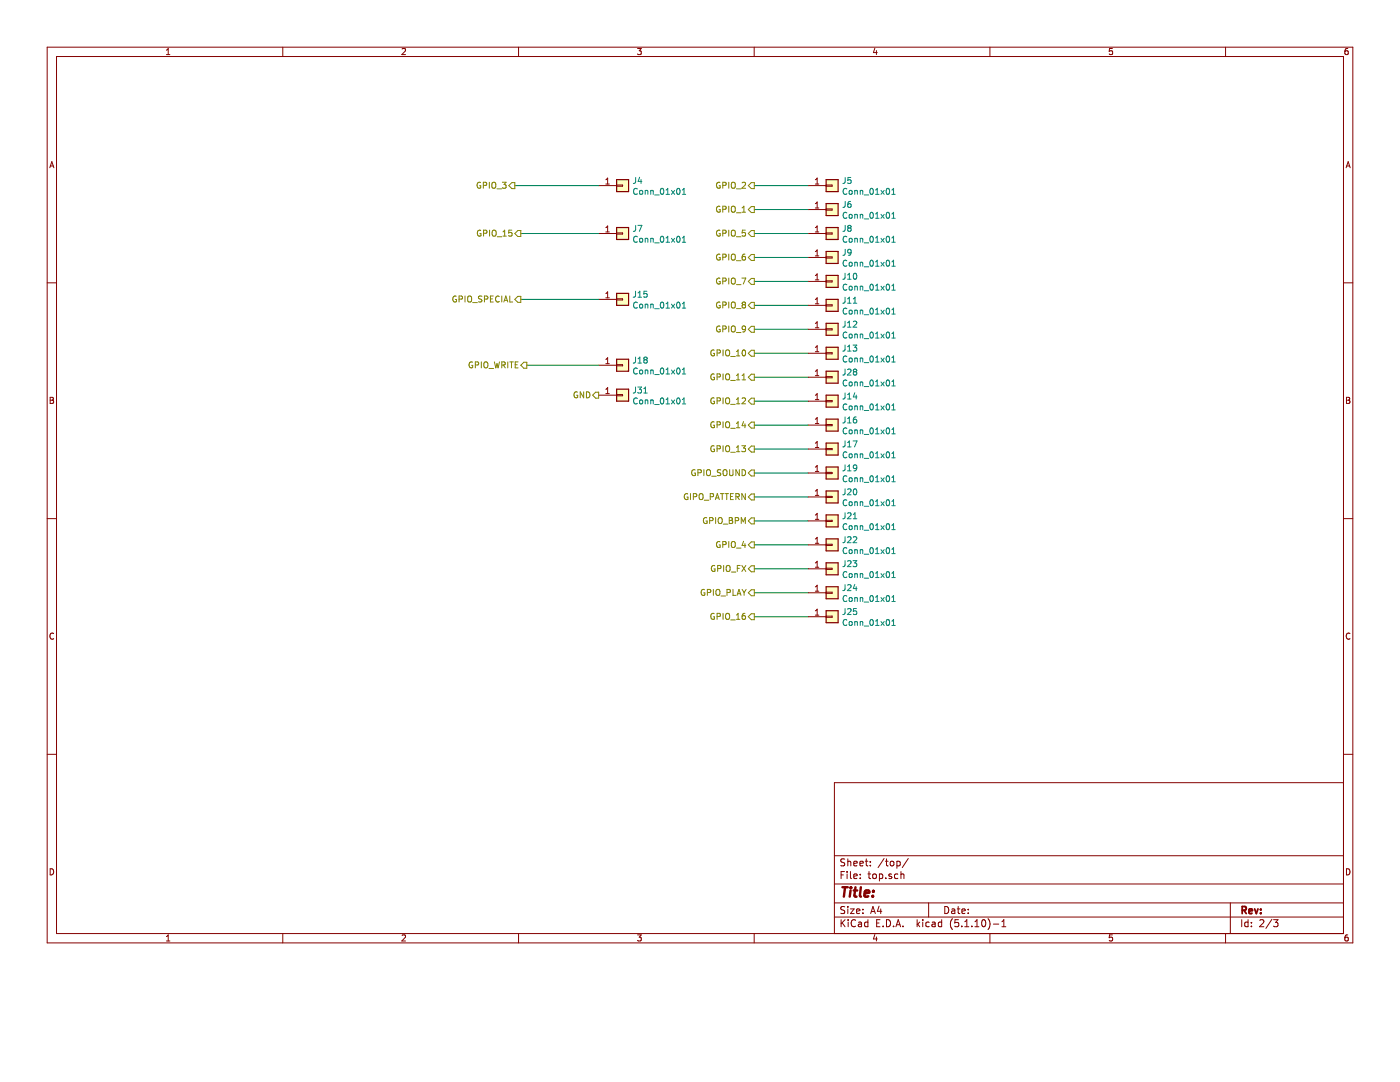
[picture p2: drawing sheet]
EESchema Schematic File Version 4
EELAYER 30 0
EELAYER END
$Descr A4 11693 8268
encoding utf-8
Sheet 2 3
Title ""
Date ""
Rev ""
Comp ""
Comment1 ""
Comment2 ""
Comment3 ""
Comment4 ""
$EndDescr
$Comp
L Connector_Generic:Conn_01x01 J5
U 1 1
P 6950 1550
F 0 "J5" H 7030 1592 50  0000 L CNN
F 1 "Conn_01x01" H 7030 1501 50  0000 L CNN
F 2 "Connector_Pin:Pin_D1.0mm_L10.0mm" H 6950 1550 50  0001 C CNN
F 3 "~" H 6950 1550 50  0001 C CNN
	1    6950 1550
	1    0    0    -1  
$EndComp
$Comp
L Connector_Generic:Conn_01x01 J6
U 1 1
P 6950 1750
F 0 "J6" H 7030 1792 50  0000 L CNN
F 1 "Conn_01x01" H 7030 1701 50  0000 L CNN
F 2 "Connector_Pin:Pin_D1.0mm_L10.0mm" H 6950 1750 50  0001 C CNN
F 3 "~" H 6950 1750 50  0001 C CNN
	1    6950 1750
	1    0    0    -1  
$EndComp
$Comp
L Connector_Generic:Conn_01x01 J8
U 1 1
P 6950 1950
F 0 "J8" H 7030 1992 50  0000 L CNN
F 1 "Conn_01x01" H 7030 1901 50  0000 L CNN
F 2 "Connector_Pin:Pin_D1.0mm_L10.0mm" H 6950 1950 50  0001 C CNN
F 3 "~" H 6950 1950 50  0001 C CNN
	1    6950 1950
	1    0    0    -1  
$EndComp
$Comp
L Connector_Generic:Conn_01x01 J9
U 1 1
P 6950 2150
F 0 "J9" H 7030 2192 50  0000 L CNN
F 1 "Conn_01x01" H 7030 2101 50  0000 L CNN
F 2 "Connector_Pin:Pin_D1.0mm_L10.0mm" H 6950 2150 50  0001 C CNN
F 3 "~" H 6950 2150 50  0001 C CNN
	1    6950 2150
	1    0    0    -1  
$EndComp
$Comp
L Connector_Generic:Conn_01x01 J10
U 1 1
P 6950 2350
F 0 "J10" H 7030 2392 50  0000 L CNN
F 1 "Conn_01x01" H 7030 2301 50  0000 L CNN
F 2 "Connector_Pin:Pin_D1.0mm_L10.0mm" H 6950 2350 50  0001 C CNN
F 3 "~" H 6950 2350 50  0001 C CNN
	1    6950 2350
	1    0    0    -1  
$EndComp
$Comp
L Connector_Generic:Conn_01x01 J11
U 1 1
P 6950 2550
F 0 "J11" H 7030 2592 50  0000 L CNN
F 1 "Conn_01x01" H 7030 2501 50  0000 L CNN
F 2 "Connector_Pin:Pin_D1.0mm_L10.0mm" H 6950 2550 50  0001 C CNN
F 3 "~" H 6950 2550 50  0001 C CNN
	1    6950 2550
	1    0    0    -1  
$EndComp
$Comp
L Connector_Generic:Conn_01x01 J12
U 1 1
P 6950 2750
F 0 "J12" H 7030 2792 50  0000 L CNN
F 1 "Conn_01x01" H 7030 2701 50  0000 L CNN
F 2 "Connector_Pin:Pin_D1.0mm_L10.0mm" H 6950 2750 50  0001 C CNN
F 3 "~" H 6950 2750 50  0001 C CNN
	1    6950 2750
	1    0    0    -1  
$EndComp
$Comp
L Connector_Generic:Conn_01x01 J13
U 1 1
P 6950 2950
F 0 "J13" H 7030 2992 50  0000 L CNN
F 1 "Conn_01x01" H 7030 2901 50  0000 L CNN
F 2 "Connector_Pin:Pin_D1.0mm_L10.0mm" H 6950 2950 50  0001 C CNN
F 3 "~" H 6950 2950 50  0001 C CNN
	1    6950 2950
	1    0    0    -1  
$EndComp
$Comp
L Connector_Generic:Conn_01x01 J28
U 1 1
P 6950 3150
F 0 "J28" H 7030 3192 50  0000 L CNN
F 1 "Conn_01x01" H 7030 3101 50  0000 L CNN
F 2 "Connector_Pin:Pin_D1.0mm_L10.0mm" H 6950 3150 50  0001 C CNN
F 3 "~" H 6950 3150 50  0001 C CNN
	1    6950 3150
	1    0    0    -1  
$EndComp
$Comp
L Connector_Generic:Conn_01x01 J14
U 1 1
P 6950 3350
F 0 "J14" H 7030 3392 50  0000 L CNN
F 1 "Conn_01x01" H 7030 3301 50  0000 L CNN
F 2 "Connector_Pin:Pin_D1.0mm_L10.0mm" H 6950 3350 50  0001 C CNN
F 3 "~" H 6950 3350 50  0001 C CNN
	1    6950 3350
	1    0    0    -1  
$EndComp
$Comp
L Connector_Generic:Conn_01x01 J16
U 1 1
P 6950 3550
F 0 "J16" H 7030 3592 50  0000 L CNN
F 1 "Conn_01x01" H 7030 3501 50  0000 L CNN
F 2 "Connector_Pin:Pin_D1.0mm_L10.0mm" H 6950 3550 50  0001 C CNN
F 3 "~" H 6950 3550 50  0001 C CNN
	1    6950 3550
	1    0    0    -1  
$EndComp
$Comp
L Connector_Generic:Conn_01x01 J17
U 1 1
P 6950 3750
F 0 "J17" H 7030 3792 50  0000 L CNN
F 1 "Conn_01x01" H 7030 3701 50  0000 L CNN
F 2 "Connector_Pin:Pin_D1.0mm_L10.0mm" H 6950 3750 50  0001 C CNN
F 3 "~" H 6950 3750 50  0001 C CNN
	1    6950 3750
	1    0    0    -1  
$EndComp
$Comp
L Connector_Generic:Conn_01x01 J19
U 1 1
P 6950 3950
F 0 "J19" H 7030 3992 50  0000 L CNN
F 1 "Conn_01x01" H 7030 3901 50  0000 L CNN
F 2 "Connector_Pin:Pin_D1.0mm_L10.0mm" H 6950 3950 50  0001 C CNN
F 3 "~" H 6950 3950 50  0001 C CNN
	1    6950 3950
	1    0    0    -1  
$EndComp
$Comp
L Connector_Generic:Conn_01x01 J20
U 1 1
P 6950 4150
F 0 "J20" H 7030 4192 50  0000 L CNN
F 1 "Conn_01x01" H 7030 4101 50  0000 L CNN
F 2 "Connector_Pin:Pin_D1.0mm_L10.0mm" H 6950 4150 50  0001 C CNN
F 3 "~" H 6950 4150 50  0001 C CNN
	1    6950 4150
	1    0    0    -1  
$EndComp
$Comp
L Connector_Generic:Conn_01x01 J21
U 1 1
P 6950 4350
F 0 "J21" H 7030 4392 50  0000 L CNN
F 1 "Conn_01x01" H 7030 4301 50  0000 L CNN
F 2 "Connector_Pin:Pin_D1.0mm_L10.0mm" H 6950 4350 50  0001 C CNN
F 3 "~" H 6950 4350 50  0001 C CNN
	1    6950 4350
	1    0    0    -1  
$EndComp
$Comp
L Connector_Generic:Conn_01x01 J22
U 1 1
P 6950 4550
F 0 "J22" H 7030 4592 50  0000 L CNN
F 1 "Conn_01x01" H 7030 4501 50  0000 L CNN
F 2 "Connector_Pin:Pin_D1.0mm_L10.0mm" H 6950 4550 50  0001 C CNN
F 3 "~" H 6950 4550 50  0001 C CNN
	1    6950 4550
	1    0    0    -1  
$EndComp
$Comp
L Connector_Generic:Conn_01x01 J23
U 1 1
P 6950 4750
F 0 "J23" H 7030 4792 50  0000 L CNN
F 1 "Conn_01x01" H 7030 4701 50  0000 L CNN
F 2 "Connector_Pin:Pin_D1.0mm_L10.0mm" H 6950 4750 50  0001 C CNN
F 3 "~" H 6950 4750 50  0001 C CNN
	1    6950 4750
	1    0    0    -1  
$EndComp
$Comp
L Connector_Generic:Conn_01x01 J24
U 1 1
P 6950 4950
F 0 "J24" H 7030 4992 50  0000 L CNN
F 1 "Conn_01x01" H 7030 4901 50  0000 L CNN
F 2 "Connector_Pin:Pin_D1.0mm_L10.0mm" H 6950 4950 50  0001 C CNN
F 3 "~" H 6950 4950 50  0001 C CNN
	1    6950 4950
	1    0    0    -1  
$EndComp
$Comp
L Connector_Generic:Conn_01x01 J25
U 1 1
P 6950 5150
F 0 "J25" H 7030 5192 50  0000 L CNN
F 1 "Conn_01x01" H 7030 5101 50  0000 L CNN
F 2 "Connector_Pin:Pin_D1.0mm_L10.0mm" H 6950 5150 50  0001 C CNN
F 3 "~" H 6950 5150 50  0001 C CNN
	1    6950 5150
	1    0    0    -1  
$EndComp
Wire Wire Line
	6750 1550 6300 1550
Wire Wire Line
	6300 1750 6750 1750
Wire Wire Line
	6300 1950 6750 1950
Wire Wire Line
	6300 2150 6750 2150
Wire Wire Line
	6300 2350 6750 2350
Wire Wire Line
	6300 2550 6750 2550
Wire Wire Line
	6300 2750 6750 2750
Wire Wire Line
	6300 2950 6750 2950
Wire Wire Line
	6300 3150 6750 3150
Wire Wire Line
	6300 3350 6750 3350
Wire Wire Line
	6300 3550 6750 3550
Wire Wire Line
	6300 3750 6750 3750
Wire Wire Line
	6300 3950 6750 3950
Wire Wire Line
	6300 4150 6750 4150
Wire Wire Line
	6300 4350 6750 4350
Wire Wire Line
	6300 4550 6750 4550
Wire Wire Line
	6300 4750 6750 4750
Wire Wire Line
	6300 4950 6750 4950
Wire Wire Line
	6300 5150 6750 5150
Wire Wire Line
	5000 1950 4350 1950
Wire Wire Line
	5000 2500 4350 2500
Wire Wire Line
	5000 3050 4400 3050
Wire Wire Line
	5000 1550 4300 1550
$Comp
L Connector_Generic:Conn_01x01 J4
U 1 1
P 5200 1550
F 0 "J4" H 5280 1592 50  0000 L CNN
F 1 "Conn_01x01" H 5280 1501 50  0000 L CNN
F 2 "Connector_Pin:Pin_D1.0mm_L10.0mm" H 5200 1550 50  0001 C CNN
F 3 "~" H 5200 1550 50  0001 C CNN
	1    5200 1550
	1    0    0    -1  
$EndComp
$Comp
L Connector_Generic:Conn_01x01 J7
U 1 1
P 5200 1950
F 0 "J7" H 5280 1992 50  0000 L CNN
F 1 "Conn_01x01" H 5280 1901 50  0000 L CNN
F 2 "Connector_Pin:Pin_D1.0mm_L10.0mm" H 5200 1950 50  0001 C CNN
F 3 "~" H 5200 1950 50  0001 C CNN
	1    5200 1950
	1    0    0    -1  
$EndComp
$Comp
L Connector_Generic:Conn_01x01 J15
U 1 1
P 5200 2500
F 0 "J15" H 5280 2542 50  0000 L CNN
F 1 "Conn_01x01" H 5280 2451 50  0000 L CNN
F 2 "Connector_Pin:Pin_D1.0mm_L10.0mm" H 5200 2500 50  0001 C CNN
F 3 "~" H 5200 2500 50  0001 C CNN
	1    5200 2500
	1    0    0    -1  
$EndComp
$Comp
L Connector_Generic:Conn_01x01 J18
U 1 1
P 5200 3050
F 0 "J18" H 5280 3092 50  0000 L CNN
F 1 "Conn_01x01" H 5280 3001 50  0000 L CNN
F 2 "Connector_Pin:Pin_D1.0mm_L10.0mm" H 5200 3050 50  0001 C CNN
F 3 "~" H 5200 3050 50  0001 C CNN
	1    5200 3050
	1    0    0    -1  
$EndComp
$Comp
L Connector_Generic:Conn_01x01 J31
U 1 1
P 5200 3300
F 0 "J31" H 5280 3342 50  0000 L CNN
F 1 "Conn_01x01" H 5280 3251 50  0000 L CNN
F 2 "Connector_Pin:Pin_D1.0mm_L10.0mm" H 5200 3300 50  0001 C CNN
F 3 "~" H 5200 3300 50  0001 C CNN
	1    5200 3300
	1    0    0    -1  
$EndComp
Text HLabel 6300 3950 0    50   Output ~ 0
GPIO_SOUND
Text HLabel 6300 4150 0    50   Output ~ 0
GIPO_PATTERN
Text HLabel 6300 4350 0    50   Output ~ 0
GPIO_BPM
Text HLabel 6300 1750 0    50   Output ~ 0
GPIO_1
Text HLabel 6300 1550 0    50   Output ~ 0
GPIO_2
Text HLabel 6300 1950 0    50   Output ~ 0
GPIO_5
Text HLabel 6300 2150 0    50   Output ~ 0
GPIO_6
Text HLabel 5000 3300 0    50   Output ~ 0
GND
Text HLabel 4350 2500 0    50   Output ~ 0
GPIO_SPECIAL
Text HLabel 6300 4550 0    50   Output ~ 0
GPIO_4
Text HLabel 4300 1550 0    50   Output ~ 0
GPIO_3
Text HLabel 6300 4750 0    50   Output ~ 0
GPIO_FX
Text HLabel 6300 2550 0    50   Output ~ 0
GPIO_8
Text HLabel 6300 2350 0    50   Output ~ 0
GPIO_7
Text HLabel 6300 4950 0    50   Output ~ 0
GPIO_PLAY
Text HLabel 6300 3350 0    50   Output ~ 0
GPIO_12
Text HLabel 6300 3150 0    50   Output ~ 0
GPIO_11
Text HLabel 6300 2950 0    50   Output ~ 0
GPIO_10
Text HLabel 6300 2750 0    50   Output ~ 0
GPIO_9
Text HLabel 6300 3750 0    50   Output ~ 0
GPIO_13
Text HLabel 6300 5150 0    50   Output ~ 0
GPIO_16
Text HLabel 4400 3050 0    50   Output ~ 0
GPIO_WRITE
Text HLabel 4350 1950 0    50   Output ~ 0
GPIO_15
Text HLabel 6300 3550 0    50   Output ~ 0
GPIO_14
$EndSCHEMATC
